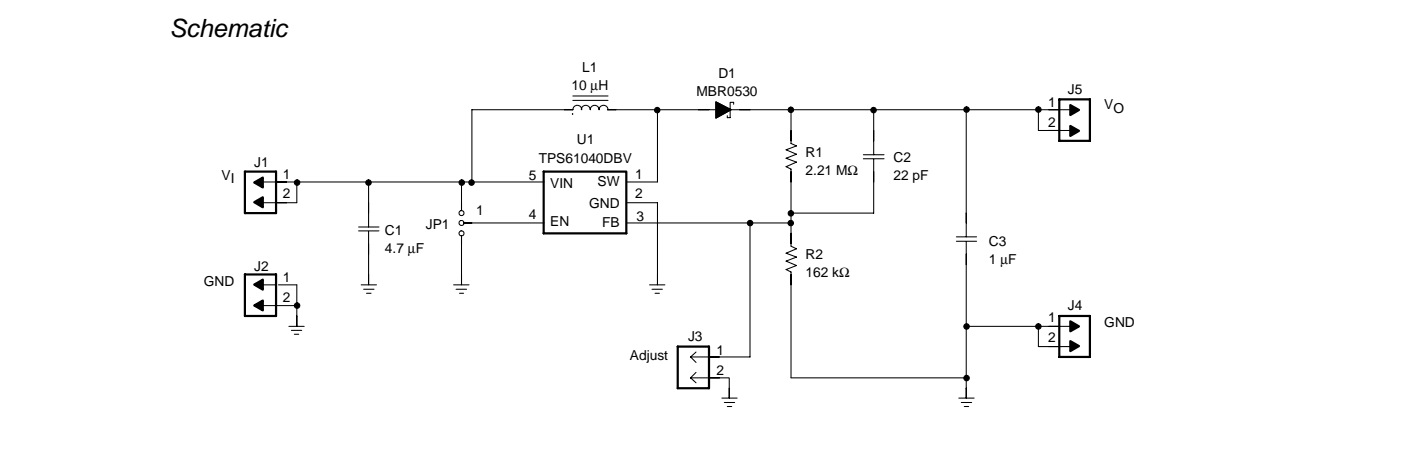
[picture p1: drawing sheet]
<svg xmlns="http://www.w3.org/2000/svg" width="216mm" height="71mm" viewBox="0 0 216 71" stroke-linecap="round" stroke-linejoin="round" font-family="sans-serif">
<g fill="none" stroke="#000" stroke-width=".16">
<path d="M88.3 15.5h5.4M88.3 14.8h5.4M89.6 16.9a.69 .69 0 0 1 .7-.7 .69 .69 0 0 1 .7 .7 .68 .68 0 0 1 .6-.7 .68 .68 0 0 1 .7 .7 .69 .69 0 0 1 .7-.7 .69 .69 0 0 1 .7 .7M89.7 16.9a.69 .69 0 0 0-.7-.7 .69 .69 0 0 0-.7 .7h-15.6v11.2h11.2M93.6 16.9h14M101.3 17h.1M101.3 16.9v11.2h-4.8M109.3 16.9h-1.7h8M110.3 15.7l2.4 1.2-2.4 1.3zM113.1 16.1v-.3h-.6v2.3h-.4v-.3M114 16.9h52M121.9 16.9h.1"/>
<path d="M121.9 16.9v5.2l.8 .4-1.6 .6 1.6 .7-1.6 .6 1.6 .6-1.6 .7 .8 .4v11.9l.8 .4-1.6 .6 1.6 .6-1.6 .7 1.6 .6-1.6 .7 .8 .3v16.4h27M134.6 17h.1M134.6 16.9v7M148.9 16.9v19.6M148.9 16.9h.1M160 16.9h.1M160 16.9v3.2h6M39.7 28.1h31.4M45.7 28.1v3.2h-6M45.8 28.1h.1M55.3 35h3.1M55.3 35.6h3.1"/>
<path d="M56.8 28.2h.1M56.8 28.1v6.9M56.8 35.7v8.2M71.1 36.4v7.5M71.2 28.2h.1M71.5 34.4h12.4M72.7 28.1h.1M72.7 28.1h-1.6v4.3M96.5 31.3h4.8M96.5 34.4h25.4M101.3 31.3v12.6M115.6 34.4h.1"/>
<path d="M115.6 34.4v20.6h-9.2M121.8 34.4h.1M121.9 32.9h.1M133 23.9h3.2M133 24.5h3.2M134.6 24.6v8.3h-12.7M147.4 36.5h3.1M147.4 37.2h3.1M148.9 37.3v24.1M39.7 47.1h6M39.7 43.9h2.8M42.9 43.9h2.8v6.4"/>
<path d="M44.5 50.3h2.4M44.9 50.9h1.6M45.4 51.5h.6M45.8 47.1h.1M55.7 43.9h2.3M56 44.6h1.6M56.5 45.2h.7M69.9 43.9h2.4M70.3 44.6h1.6M70.8 45.2h.6M100.1 43.9h2.4M100.5 44.6h1.6"/>
<path d="M100.9 45.2h.7M106.4 58.3h6v3.1M106.4 55l.9 .9M106.4 58.3l.9 .7M107.3 54.3l-.9 .7M107.3 57.4l-.9 .9M148.9 50.3h17.1M148.9 50.3h.1M148.9 58.3h.1M160 50.3h.1M160 50.3v3.1h6M111.2 61.4h2.4"/>
<path d="M111.6 62.1h1.6M112.1 62.7h.7M147.8 61.4h2.3M148.1 62.1h1.6M148.6 62.7h.7"/>
<circle cx="71.1" cy="34.4" r=".38"/>
<circle cx="71.1" cy="36" r=".38"/>
<circle cx="71.1" cy="32.9" r=".38"/>
</g>
<path d="M163.2 15.3h4.8v6.4h-4.8zM37.7 26.5h4.8v6.4h-4.8zM83.8 26.5h12.7v9.5h-12.7zM37.7 42.3h4.8v6.4h-4.8zM104.4 53.4h4.9v6.5h-4.9zM163.2 48.7h4.8v6.3h-4.8z" fill="none" stroke="#000" stroke-width=".34"/>
<g fill="#000" stroke="#000" stroke-width=".16">
<path d="M110.3 15.7l2.4 1.2-2.4 1.3z"/>
<path d="M88.2 17.5l.1 .1z" fill-rule="evenodd"/>
<circle cx="101.3" cy="17" r=".42"/>
<circle cx="121.9" cy="16.9" r=".42"/>
<circle cx="134.6" cy="17" r=".42"/>
<circle cx="148.9" cy="16.9" r=".42"/>
<circle cx="160" cy="16.9" r=".42"/>
<circle cx="45.8" cy="28.2" r=".42"/>
<circle cx="56.8" cy="28.2" r=".42"/>
<circle cx="71.2" cy="28.2" r=".42"/>
<circle cx="72.7" cy="28.2" r=".42"/>
<circle cx="115.6" cy="34.4" r=".42"/>
<circle cx="121.9" cy="34.4" r=".42"/>
<circle cx="121.9" cy="32.9" r=".42"/>
<circle cx="45.8" cy="47.1" r=".42"/>
<circle cx="148.9" cy="58.3" r=".42"/>
<circle cx="148.9" cy="50.3" r=".42"/>
<circle cx="160" cy="50.3" r=".42"/>
</g>
<path d="M164.9 16.2l1.4 .8-1.4 .7zM39.2 28.1l1.3-.7v1.5zM39.2 31.2l1.3-.8v1.6zM164.9 19.4l1.4 .8-1.4 .8zM39.2 43.9l1.3-.8v1.6zM39.2 47.1l1.3-.8v1.6zM164.9 49.5l1.4 .8-1.4 .8zM164.9 52.6l1.4 .8-1.4 .7z" fill="#000" stroke="#000" stroke-width=".34"/>
<text font-size="3.9" x="26.1" y="5.7">Schematic</text>
<g font-size="2.1">
<text x="89.7" y="11.1">L1</text>
<text x="110.7" y="12">D1</text>
<text x="88.1" y="13.9">10 µH</text>
<text x="107.3" y="14.8">MBR0530</text>
<text x="161.5" y="16.5">1</text>
<text x="164.6" y="14.5">J5</text>
<text x="170.2" y="16.9">VO</text>
<text x="88.9" y="22.3">U1</text>
<text x="161.5" y="19.6">2</text>
<text x="34.1" y="27.7">VI</text>
<text x="39.2" y="25.7">J1</text>
<text x="43.6" y="27.5">1</text>
<text x="81.5" y="27.7">5</text>
<text x="83" y="25.1">TPS61040DBV</text>
<text x="84.8" y="29.1">VIN</text>
<text x="92.1" y="28.7">SW</text>
<text x="97.9" y="27.5">1</text>
<text x="124.1" y="24.2">R1</text>
<text x="124.1" y="27">2.21 MΩ</text>
<text x="137.7" y="25">C2</text>
<text x="137.7" y="27.8">22 pF</text>
<text x="43.6" y="30.6">2</text>
<text x="65.6" y="35.3">JP1</text>
<text x="73.4" y="33.1">1</text>
<text x="81.5" y="33.8">4</text>
<text x="84.8" y="34.8">EN</text>
<text x="90.8" y="32.1">GND</text>
<text x="92.8" y="35">FB</text>
<text x="97.9" y="30.6">2</text>
<text x="98.1" y="34.1">3</text>
<text x="39.2" y="41.8">J2</text>
<text x="59.3" y="36.2">C1</text>
<text x="59.3" y="39">4.7 µF</text>
<text x="124.1" y="39.9">R2</text>
<text x="152.4" y="37.9">C3</text>
<text x="152.4" y="40.7">1 µF</text>
<text x="31.4" y="44.1">GND</text>
<text x="43.6" y="43.5">1</text>
<text x="43.6" y="46.5">2</text>
<text x="124.1" y="42.7">162 kΩ</text>
<text x="164.6" y="47.9">J4</text>
<text x="106" y="52.6">J3</text>
<text x="161.5" y="49.7">1</text>
<text x="161.5" y="52.8">2</text>
<text x="170.2" y="50.4">GND</text>
<text x="97.1" y="55.5">Adjust</text>
<text x="110.4" y="54.8">1</text>
<text x="110.4" y="57.8">2</text>
</g>
</svg>
